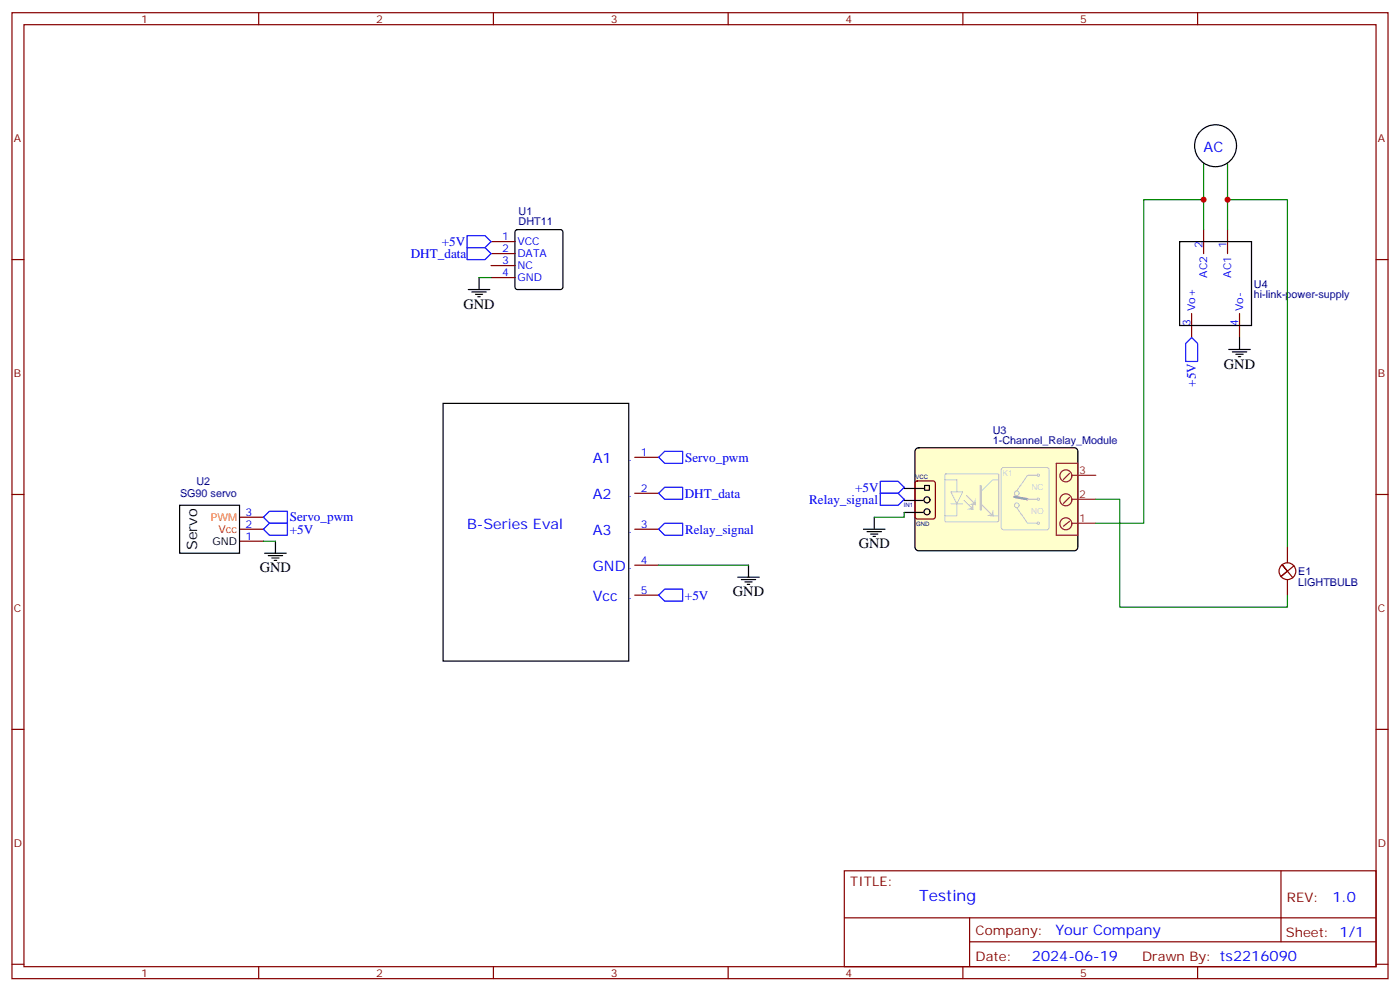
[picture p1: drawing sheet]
<svg xmlns="http://www.w3.org/2000/svg" width="412mm" height="292mm" viewBox="0 0 412 292" stroke-linecap="round" stroke-linejoin="round" font-family="sans-serif">
<g fill="none" stroke="#870000" stroke-width=".35">
<path d="M3.5 3.7h405.4v284.4h-405.4zM7.1 7.3h398.2v277.3h-398.2zM76.2 3.7v3.6M145.3 3.7v3.6M214.5 3.7v3.6M283.6 3.7v3.6M352.8 3.7v3.6M3.5 76.4h3.6M144.6 71.1h7.1M144.6 74.6h7.1M144.6 78.2h7.1M405.3 76.4h3.6"/>
<path d="M144.6 81.7h7.1M187 134.6h7M3.5 145.6h3.6M70.6 155.8h7M70.6 159.3h7M70.6 152.3h7M187 145.2h7M187 155.8h7M405.3 145.6h3.6M187 166.4h7M187 175.2h7M3.5 214.7h3.6"/>
<path d="M405.3 214.7h3.6M248.7 256.3h156.6v28.3h-156.6zM377.3 256.4v20.8M248.7 270.2h156.5M285.6 277.2h119.6M285.6 270.2v14.1M3.5 283.8h3.6M76.2 284.6v3.5M145.3 284.6v3.5M214.5 284.6v3.5M283.6 284.6v3.5M352.8 284.6v3.5"/>
<path d="M405.3 283.8h3.6"/>
</g>
<g fill="none" stroke="#000" stroke-width=".35">
<path d="M151.9 67.8l.5-.2h12.7l.5 .2 .2 .5v16.2l-.2 .5-.5 .2h-12.7l-.5-.2-.2-.5v-16.2zM137.9 85.2h6.4M139 85.9h4.2M140.1 86.6h2.1M140.8 87.3h.7M141.1 81.7v3.5M130.5 118.7h54.7v75.9h-54.7zM52.9 148.7h17.7v14.1h-17.7zM81.1 159.3v3.5M78 162.8h6.3M79 163.5h4.3M80.1 164.3h2.1"/>
<path d="M80.8 165h.7M217.3 169.9h6.4M218.4 170.6h4.2M219.4 171.3h2.1M220.1 172h.7M220.5 166.4v3.5"/>
</g>
<path d="M137.6 69.4h5.3l1.7 1.7-1.7 1.8h-5.3zM137.6 72.9h5.3l1.7 1.7-1.7 1.8h-5.3zM194 134.6l1.8-1.7h5.3v3.5h-5.3zM77.6 155.8l1.8-1.8h5.3v3.6h-5.3zM77.6 152.3l1.8-1.8h5.3v3.5h-5.3zM194 145.2l1.8-1.8h5.3v3.6h-5.3zM195.8 173.4h5.3v3.6h-5.3l-1.8-1.8z" fill="none" stroke="#00f" stroke-width=".35"/>
<path d="M141.1 81.7h3.5M77.6 159.3h3.5M194 166.4h26.5" fill="none" stroke="#008700" stroke-width=".35"/>
<path d="M269.8 132.2l.8-.4h45.8l.7 .2 .4 .9v28.2l-.2 .6-.9 .4h-45.8l-.6-.2-.5-.8v-28.2z" fill="#ffc" stroke="#000" stroke-width=".35"/>
<g fill="none" stroke="#8c2424" stroke-width=".35">
<path d="M315 139.4l-1.7 1.7M315.7 139.9h7.1M317.5 136.4h-6.4v21.2h6.4M317.5 136.5v21.2M315 146.4l-1.7 1.8M315 153.5l-1.7 1.4M315.7 147h7.1M315.7 154h7.1"/>
<circle cx="314" cy="154.2" r="1.76"/>
<circle cx="314" cy="147.1" r="1.76"/>
<circle cx="314" cy="140.1" r="1.76"/>
</g>
<path d="M269.8 141.8l.4-.2h4.6l.7 .4v10.1l-.4 .6-4.9 .1-.6-.5-.1-10z" fill="none" stroke="#870000" stroke-width=".35"/>
<g fill="none" stroke="#000" stroke-width=".35">
<path d="M266.3 143.8h6M266.3 147.3h5.7M266.3 150.8h5.7M272.4 142.9h1.4v1.4h-1.4z"/>
<circle cx="273.1" cy="150.7" r=".88"/>
<circle cx="273.1" cy="147.1" r=".88"/>
</g>
<g fill="none" stroke="#ccc" stroke-width=".35">
<path d="M295.2 137.8l.4-.2h12.7l.5 .2 .2 .5v17l-.2 .4-.5 .3h-12.7l-.5-.3-.2-.4v-17zM305.5 139.9h-2.8l-3.2 4.6M299.5 149.4l3.2 4.6h2.8M302.7 147h2.8"/>
<circle cx="305.9" cy="139.9" r=".35"/>
<circle cx="299.5" cy="148.7" r=".71"/>
<circle cx="299.5" cy="145.2" r=".71"/>
<circle cx="305.9" cy="147" r=".35"/>
<circle cx="305.9" cy="154" r=".35"/>
</g>
<path d="M298.8 146.3l3.9 .7" fill="none" stroke="#999" stroke-width=".71"/>
<g fill="#ccc">
<path d="M290.5 151.8l1.5-.5 .5-1.5 .3 2.3z"/>
<path d="M285.3 148.5l1.5-.5 .5-1.5 .3 2.3z"/>
<path d="M286.6 147.9l.3 2.3-2.3-.3 1.5-.5z"/>
</g>
<path d="M278.4 139.7l.3-.2h15.3l.2 .3-.1 13.6-.3 .2-15.3-.1-.2-.3zM278.3 141.2h3.5v3.6M280.1 144.8h3.5l-1.8 3.5zM280.1 148.3h3.5M281.8 148.3v3.5h-3.5M284 147.2l2.1 2.2M284.7 145.8l2.1 2.2M294.2 141.2h-1.8l-3.5 3.6v3.5l3.5 3.5h1.8" fill="none" stroke="#ccc" stroke-width=".35"/>
<path d="M288.9 143v7.1" fill="none" stroke="#ccc" stroke-width=".71"/>
<path d="M351 99.3l1.8 1.8v5.3h-3.6v-5.3zM194 155.8l1.8-1.8h5.3v3.6h-5.3zM259.3 145.2h5.3l1.7 1.8-1.7 1.7h-5.3zM259.3 141.7h5.3l1.7 1.7-1.7 1.8h-5.3z" fill="none" stroke="#00f" stroke-width=".35"/>
<g fill="none" stroke="#000" stroke-width=".35">
<path d="M347.5 71.1h21.2v24.7h-21.2zM365.1 99.3v3.6M361.9 102.9h6.4M363 103.6h4.2M364.1 104.3h2.1M364.8 105h.7M254.4 155.8h6.3M255.4 156.5h4.2M256.5 157.2h2.1M257.2 157.9h.7M257.5 152.3v3.5"/>
<circle cx="358.1" cy="42.9" r="6.2"/>
</g>
<path d="M354.5 48.2v10.6M361.6 48.2v10.6M354.5 67.6v-8.8h-17.6v95.2h-14.1M361.6 67.6v-8.8h17.6v102.3M266.3 150.8v1.5h-8.8M322.8 147h7v31.7h49.4v-3.5" fill="none" stroke="#008700" stroke-width=".35"/>
<path d="M354.5 67.6v7M361.6 67.6v7M351 92.3v7M365.1 92.3v7" fill="none" stroke="#870000" stroke-width=".35"/>
<path d="M379.2 161.1v4.6a2.47 2.47 0 0 0-2.2 3.6 2.47 2.47 0 0 0 4.3 .2 2.47 2.47 0 0 0-1.8-3.8M379.2 170.6v4.6M381.2 166.5l-3.9 3.2 1.9-1.6-1.6-1.9 3.2 3.9" fill="none" stroke="#850000" stroke-width=".35"/>
<g fill="#c00">
<circle cx="354.5" cy="58.8" r=".88"/>
<circle cx="361.6" cy="58.8" r=".88"/>
</g>
<text font-size="4.6" fill="#00f" x="270.8" y="265.4">Testing</text>
<g font-size="4.2" fill="#00f">
<text x="354.5" y="44.7">AC</text>
<text x="174.6" y="136.4">A1</text>
<text x="174.6" y="147">A2</text>
<text x="137.6" y="155.8">B-Series Eval</text>
<text x="174.6" y="157.6">A3</text>
<text x="174.6" y="168.1">GND</text>
<text x="174.6" y="177">Vcc</text>
<text x="392.5" y="265.6">1.0</text>
<text x="310.9" y="275.2">Your Company</text>
<text x="304" y="283">2024-06-19</text>
</g>
<g font-size="4.2">
<text x="136.5" y="90.9">GND</text>
<text x="360.5" y="108.5">GND</text>
<text x="58.1" y="161.9" transform="rotate(-90 58.1 161.9)">Servo</text>
<text x="252.9" y="161.4">GND</text>
<text x="76.6" y="168.5">GND</text>
<text x="215.9" y="175.5">GND</text>
</g>
<g font-size="3.9" fill="#00f">
<text x="121" y="75.9">DHT_data</text>
<text x="130.2" y="72.4">+5V</text>
<text x="352.3" y="113.8" transform="rotate(-90 352.3 113.8)">+5V</text>
<text x="201.8" y="135.9">Servo_pwm</text>
<text x="201.7" y="146.5">DHT_data</text>
<text x="238.4" y="148.2">Relay_signal</text>
<text x="251.9" y="144.7">+5V</text>
<text x="85.4" y="153.5">Servo_pwm</text>
<text x="85.3" y="157.1">+5V</text>
<text x="201.8" y="157.1">Relay_signal</text>
<text x="201.8" y="176.5">+5V</text>
</g>
<g font-size="3.9" fill="#800">
<text x="250.5" y="260.9">TITLE:</text>
<text x="379.1" y="265.6">REV:</text>
<text x="287.4" y="275.1">Company:</text>
<text x="378.7" y="275.7">Sheet: 1/1</text>
<text x="287.4" y="282.8">Date:</text>
<text x="336.4" y="282.9">Drawn By: ts2216090</text>
</g>
<g font-size="3.2" fill="#800">
<text x="41.6" y="6.7">1</text>
<text x="110.8" y="6.7">2</text>
<text x="179.9" y="6.7">3</text>
<text x="249.1" y="6.7">4</text>
<text x="318.2" y="6.7">5</text>
<text x="4.1" y="41.8">A</text>
<text x="405.9" y="41.8">A</text>
<text x="4.1" y="111">B</text>
<text x="405.9" y="111">B</text>
<text x="4.1" y="180.1">C</text>
<text x="405.9" y="180.1">C</text>
<text x="4.1" y="249.3">D</text>
<text x="405.9" y="249.3">D</text>
<text x="41.6" y="287.5">1</text>
<text x="110.8" y="287.5">2</text>
<text x="179.9" y="287.5">3</text>
<text x="249.1" y="287.5">4</text>
<text x="318.2" y="287.5">5</text>
</g>
<g font-size="3.2" fill="#000080">
<text x="152.8" y="63.2">U1</text>
<text x="152.8" y="66.3">DHT11</text>
<text x="369.4" y="87.8">hi-link-power-supply</text>
<text x="369.4" y="84.7">U4</text>
<text x="292.5" y="130.7">1-Channel_Relay_Module</text>
<text x="292.5" y="127.6">U3</text>
<text x="57.9" y="142.8">U2</text>
<text x="53" y="146.3">SG90 servo</text>
<text x="382.4" y="172.4">LIGHTBULB</text>
<text x="382.4" y="169.3">E1</text>
</g>
<g font-size="3.2" fill="#00f">
<text x="147.9" y="70.8">1</text>
<text x="147.9" y="74.3">2</text>
<text x="147.9" y="77.8">3</text>
<text x="152.4" y="72.2">VCC</text>
<text x="152.4" y="75.7">DATA</text>
<text x="354.2" y="72.9" transform="rotate(-90 354.2 72.9)">2</text>
<text x="361.2" y="72.9" transform="rotate(-90 361.2 72.9)">1</text>
<text x="147.9" y="81.4">4</text>
<text x="152.4" y="79.2">NC</text>
<text x="152.4" y="82.8">GND</text>
<text x="355.6" y="81.8" transform="rotate(-90 355.6 81.8)">AC2</text>
<text x="362.7" y="81.8" transform="rotate(-90 362.7 81.8)">AC1</text>
<text x="352.1" y="91.6" transform="rotate(-90 352.1 91.6)">Vo+</text>
<text x="366.2" y="91.6" transform="rotate(-90 366.2 91.6)">Vo-</text>
<text x="350.7" y="96.1" transform="rotate(-90 350.7 96.1)">3</text>
<text x="364.8" y="96.1" transform="rotate(-90 364.8 96.1)">4</text>
<text x="185.1" y="135.7">.</text>
<text x="188.7" y="134.3">1</text>
<text x="185.1" y="146.3">.</text>
<text x="188.7" y="144.9">2</text>
<text x="72.3" y="155.4">2</text>
<text x="72.3" y="151.9">3</text>
<text x="188.7" y="155.4">3</text>
<text x="72.3" y="159">1</text>
<text x="185.1" y="156.8">.</text>
<text x="185.1" y="167.4">.</text>
<text x="188.7" y="166">4</text>
<text x="185.1" y="176.2">.</text>
<text x="188.7" y="174.8">5</text>
</g>
<g font-size="3.2" fill="#8d2323">
<text x="317.9" y="139.4">3</text>
<text x="317.9" y="146.5">2</text>
<text x="317.9" y="153.5">1</text>
</g>
<text font-size="3.2" fill="#f60" x="62.1" y="153.3">PWM</text>
<text font-size="3.2" x="62.6" y="160.4">GND</text>
<text font-size="3.2" fill="#f00" x="64.4" y="156.8">Vcc</text>
<g font-size="2.5" fill="#ccc">
<text x="295.3" y="140.1">K1</text>
<text x="303.8" y="144.3">NC</text>
<text x="303.7" y="151.4">NO</text>
</g>
<g font-size="1.8" fill="#000080">
<text x="269.7" y="141">VCC</text>
<text x="266.2" y="149.1">IN1</text>
<text x="269.8" y="154.8">GND</text>
</g>
</svg>
